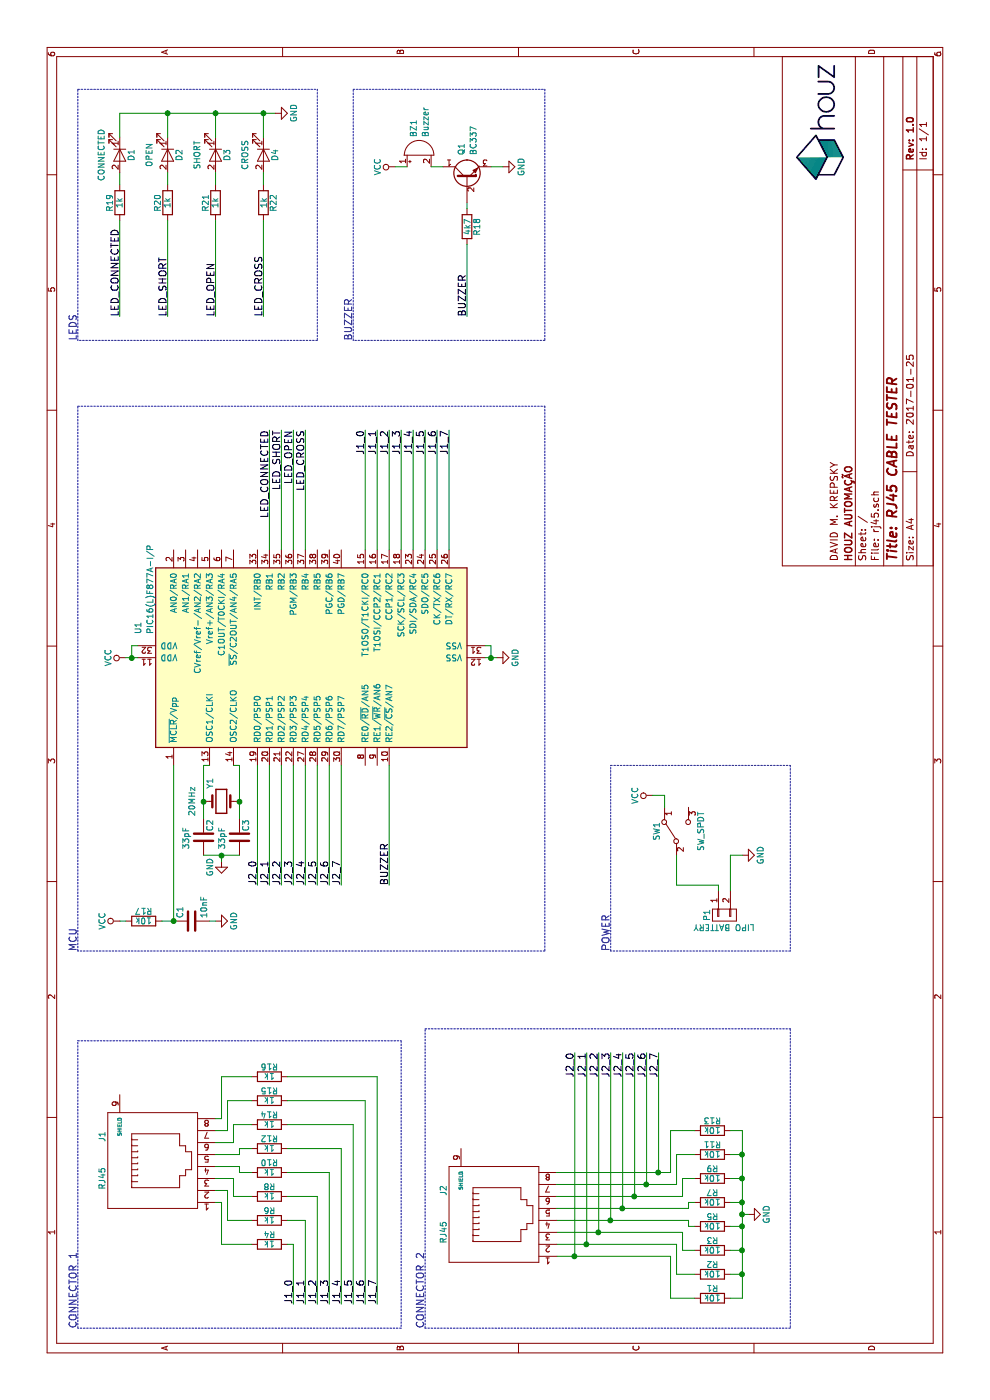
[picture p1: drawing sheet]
EESchema Schematic File Version 2
LIBS:power
LIBS:device
LIBS:transistors
LIBS:conn
LIBS:linear
LIBS:regul
LIBS:74xx
LIBS:cmos4000
LIBS:adc-dac
LIBS:memory
LIBS:xilinx
LIBS:microcontrollers
LIBS:dsp
LIBS:microchip
LIBS:analog_switches
LIBS:motorola
LIBS:texas
LIBS:intel
LIBS:audio
LIBS:interface
LIBS:digital-audio
LIBS:philips
LIBS:display
LIBS:cypress
LIBS:siliconi
LIBS:opto
LIBS:atmel
LIBS:contrib
LIBS:valves
LIBS:microchip_pic16mcu
LIBS:diode
LIBS:switches
LIBS:rj45-cache
EELAYER 25 0
EELAYER END
$Descr A4 11693 8268
encoding utf-8
Sheet 1 1
Title "RJ45 CABLE TESTER"
Date "2017-01-25"
Rev "1.0"
Comp "HOUZ AUTOMAÇÃO"
Comment1 "DAVID M. KREPSKY"
Comment2 ""
Comment3 ""
Comment4 ""
$EndDescr
$Comp
L RJ45 J1
U 1 1
P 2000 1350
F 0 "J1" H 2200 1850 50  0000 C CNN
F 1 "RJ45" H 1850 1850 50  0000 C CNN
F 2 "" H 2000 1350 50  0000 C CNN
F 3 "" H 2000 1350 50  0000 C CNN
	1    2000 1350
	1    0    0    -1  
$EndComp
$Comp
L PIC16(L)F877A-I/P U1
U 1 1
P 6200 2550
F 0 "U1" H 6400 3950 50  0000 L CNN
F 1 "PIC16(L)F877A-I/P" H 6400 3850 50  0000 L CNN
F 2 "" H 6200 2550 50  0000 C CIN
F 3 "" H 6200 2550 50  0000 C CNN
	1    6200 2550
	1    0    0    -1  
$EndComp
$Comp
L LED D3
U 1 1
P 10400 1800
F 0 "D3" H 10400 1900 50  0000 C CNN
F 1 "SHORT" H 10400 1650 50  0000 C CNN
F 2 "" H 10400 1800 50  0000 C CNN
F 3 "" H 10400 1800 50  0000 C CNN
	1    10400 1800
	-1   0    0    1   
$EndComp
$Comp
L LED D2
U 1 1
P 10400 1400
F 0 "D2" H 10400 1500 50  0000 C CNN
F 1 "OPEN" H 10400 1250 50  0000 C CNN
F 2 "" H 10400 1400 50  0000 C CNN
F 3 "" H 10400 1400 50  0000 C CNN
	1    10400 1400
	-1   0    0    1   
$EndComp
$Comp
L LED D1
U 1 1
P 10400 1000
F 0 "D1" H 10400 1100 50  0000 C CNN
F 1 "CONNECTED" H 10400 850 50  0000 C CNN
F 2 "" H 10400 1000 50  0000 C CNN
F 3 "" H 10400 1000 50  0000 C CNN
	1    10400 1000
	-1   0    0    1   
$EndComp
$Comp
L CONN_01X02 P1
U 1 1
P 4050 6050
F 0 "P1" H 4050 6200 50  0000 C CNN
F 1 "LIPO BATTERY" V 4150 6050 50  0000 C CNN
F 2 "" H 4050 6050 50  0000 C CNN
F 3 "" H 4050 6050 50  0000 C CNN
	1    4050 6050
	-1   0    0    -1  
$EndComp
$Comp
L R R21
U 1 1
P 10000 1800
F 0 "R21" V 10080 1800 50  0000 C CNN
F 1 "1k" V 10000 1800 50  0000 C CNN
F 2 "" V 9930 1800 50  0000 C CNN
F 3 "" H 10000 1800 50  0000 C CNN
	1    10000 1800
	0    -1   -1   0   
$EndComp
$Comp
L R R20
U 1 1
P 10000 1400
F 0 "R20" V 10080 1400 50  0000 C CNN
F 1 "1k" V 10000 1400 50  0000 C CNN
F 2 "" V 9930 1400 50  0000 C CNN
F 3 "" H 10000 1400 50  0000 C CNN
	1    10000 1400
	0    -1   -1   0   
$EndComp
$Comp
L R R19
U 1 1
P 10000 1000
F 0 "R19" V 10080 1000 50  0000 C CNN
F 1 "1k" V 10000 1000 50  0000 C CNN
F 2 "" V 9930 1000 50  0000 C CNN
F 3 "" H 10000 1000 50  0000 C CNN
	1    10000 1000
	0    -1   -1   0   
$EndComp
$Comp
L R R6
U 1 1
P 1500 2250
F 0 "R6" V 1580 2250 50  0000 C CNN
F 1 "1k" V 1500 2250 50  0000 C CNN
F 2 "" V 1430 2250 50  0000 C CNN
F 3 "" H 1500 2250 50  0000 C CNN
	1    1500 2250
	1    0    0    -1  
$EndComp
$Comp
L R R8
U 1 1
P 1700 2250
F 0 "R8" V 1780 2250 50  0000 C CNN
F 1 "1k" V 1700 2250 50  0000 C CNN
F 2 "" V 1630 2250 50  0000 C CNN
F 3 "" H 1700 2250 50  0000 C CNN
	1    1700 2250
	1    0    0    -1  
$EndComp
$Comp
L R R10
U 1 1
P 1900 2250
F 0 "R10" V 1980 2250 50  0000 C CNN
F 1 "1k" V 1900 2250 50  0000 C CNN
F 2 "" V 1830 2250 50  0000 C CNN
F 3 "" H 1900 2250 50  0000 C CNN
	1    1900 2250
	1    0    0    -1  
$EndComp
$Comp
L R R12
U 1 1
P 2100 2250
F 0 "R12" V 2180 2250 50  0000 C CNN
F 1 "1k" V 2100 2250 50  0000 C CNN
F 2 "" V 2030 2250 50  0000 C CNN
F 3 "" H 2100 2250 50  0000 C CNN
	1    2100 2250
	1    0    0    -1  
$EndComp
$Comp
L R R14
U 1 1
P 2300 2250
F 0 "R14" V 2380 2250 50  0000 C CNN
F 1 "1k" V 2300 2250 50  0000 C CNN
F 2 "" V 2230 2250 50  0000 C CNN
F 3 "" H 2300 2250 50  0000 C CNN
	1    2300 2250
	1    0    0    -1  
$EndComp
$Comp
L R R15
U 1 1
P 2500 2250
F 0 "R15" V 2580 2250 50  0000 C CNN
F 1 "1k" V 2500 2250 50  0000 C CNN
F 2 "" V 2430 2250 50  0000 C CNN
F 3 "" H 2500 2250 50  0000 C CNN
	1    2500 2250
	1    0    0    -1  
$EndComp
$Comp
L R R16
U 1 1
P 2700 2250
F 0 "R16" V 2780 2250 50  0000 C CNN
F 1 "1k" V 2700 2250 50  0000 C CNN
F 2 "" V 2630 2250 50  0000 C CNN
F 3 "" H 2700 2250 50  0000 C CNN
	1    2700 2250
	1    0    0    -1  
$EndComp
$Comp
L R R4
U 1 1
P 1300 2250
F 0 "R4" V 1380 2250 50  0000 C CNN
F 1 "1k" V 1300 2250 50  0000 C CNN
F 2 "" V 1230 2250 50  0000 C CNN
F 3 "" H 1300 2250 50  0000 C CNN
	1    1300 2250
	1    0    0    -1  
$EndComp
$Comp
L Q_NPN_CBE Q1
U 1 1
P 10200 3900
F 0 "Q1" H 10400 3950 50  0000 L CNN
F 1 "BC337" H 10400 3850 50  0000 L CNN
F 2 "" H 10400 4000 50  0000 C CNN
F 3 "" H 10200 3900 50  0000 C CNN
	1    10200 3900
	1    0    0    -1  
$EndComp
$Comp
L Buzzer BZ1
U 1 1
P 10400 3500
F 0 "BZ1" H 10550 3550 50  0000 L CNN
F 1 "Buzzer" H 10550 3450 50  0000 L CNN
F 2 "" V 10375 3600 50  0000 C CNN
F 3 "" V 10375 3600 50  0000 C CNN
	1    10400 3500
	1    0    0    -1  
$EndComp
$Comp
L R R18
U 1 1
P 9800 3900
F 0 "R18" V 9880 3900 50  0000 C CNN
F 1 "4k7" V 9800 3900 50  0000 C CNN
F 2 "" V 9730 3900 50  0000 C CNN
F 3 "" H 9800 3900 50  0000 C CNN
	1    9800 3900
	0    1    1    0   
$EndComp
Text Label 800  2450 0    60   ~ 0
J1_0
Text Label 800  2550 0    60   ~ 0
J1_1
Text Label 800  2650 0    60   ~ 0
J1_2
Text Label 800  2750 0    60   ~ 0
J1_3
Text Label 800  2850 0    60   ~ 0
J1_4
Text Label 800  2950 0    60   ~ 0
J1_5
Text Label 800  3050 0    60   ~ 0
J1_6
Text Label 800  3150 0    60   ~ 0
J1_7
$Comp
L RJ45 J2
U 1 1
P 1550 4200
F 0 "J2" H 1750 4700 50  0000 C CNN
F 1 "RJ45" H 1400 4700 50  0000 C CNN
F 2 "" H 1550 4200 50  0000 C CNN
F 3 "" H 1550 4200 50  0000 C CNN
	1    1550 4200
	1    0    0    -1  
$EndComp
$Comp
L R R2
U 1 1
P 1050 5950
F 0 "R2" V 1130 5950 50  0000 C CNN
F 1 "10k" V 1050 5950 50  0000 C CNN
F 2 "" V 980 5950 50  0000 C CNN
F 3 "" H 1050 5950 50  0000 C CNN
	1    1050 5950
	1    0    0    -1  
$EndComp
$Comp
L R R3
U 1 1
P 1250 5950
F 0 "R3" V 1330 5950 50  0000 C CNN
F 1 "10k" V 1250 5950 50  0000 C CNN
F 2 "" V 1180 5950 50  0000 C CNN
F 3 "" H 1250 5950 50  0000 C CNN
	1    1250 5950
	1    0    0    -1  
$EndComp
$Comp
L R R5
U 1 1
P 1450 5950
F 0 "R5" V 1530 5950 50  0000 C CNN
F 1 "10k" V 1450 5950 50  0000 C CNN
F 2 "" V 1380 5950 50  0000 C CNN
F 3 "" H 1450 5950 50  0000 C CNN
	1    1450 5950
	1    0    0    -1  
$EndComp
$Comp
L R R7
U 1 1
P 1650 5950
F 0 "R7" V 1730 5950 50  0000 C CNN
F 1 "10k" V 1650 5950 50  0000 C CNN
F 2 "" V 1580 5950 50  0000 C CNN
F 3 "" H 1650 5950 50  0000 C CNN
	1    1650 5950
	1    0    0    -1  
$EndComp
$Comp
L R R9
U 1 1
P 1850 5950
F 0 "R9" V 1930 5950 50  0000 C CNN
F 1 "10k" V 1850 5950 50  0000 C CNN
F 2 "" V 1780 5950 50  0000 C CNN
F 3 "" H 1850 5950 50  0000 C CNN
	1    1850 5950
	1    0    0    -1  
$EndComp
$Comp
L R R11
U 1 1
P 2050 5950
F 0 "R11" V 2130 5950 50  0000 C CNN
F 1 "10k" V 2050 5950 50  0000 C CNN
F 2 "" V 1980 5950 50  0000 C CNN
F 3 "" H 2050 5950 50  0000 C CNN
	1    2050 5950
	1    0    0    -1  
$EndComp
$Comp
L R R13
U 1 1
P 2250 5950
F 0 "R13" V 2330 5950 50  0000 C CNN
F 1 "10k" V 2250 5950 50  0000 C CNN
F 2 "" V 2180 5950 50  0000 C CNN
F 3 "" H 2250 5950 50  0000 C CNN
	1    2250 5950
	1    0    0    -1  
$EndComp
$Comp
L R R1
U 1 1
P 850 5950
F 0 "R1" V 930 5950 50  0000 C CNN
F 1 "10k" V 850 5950 50  0000 C CNN
F 2 "" V 780 5950 50  0000 C CNN
F 3 "" H 850 5950 50  0000 C CNN
	1    850  5950
	1    0    0    -1  
$EndComp
$Comp
L GND #PWR1
U 1 1
P 1550 6250
F 0 "#PWR1" H 1550 6000 50  0001 C CNN
F 1 "GND" H 1550 6100 50  0000 C CNN
F 2 "" H 1550 6250 50  0000 C CNN
F 3 "" H 1550 6250 50  0000 C CNN
	1    1550 6250
	1    0    0    -1  
$EndComp
Text Label 2900 4800 2    60   ~ 0
J2_0
Text Label 2900 4900 2    60   ~ 0
J2_1
Text Label 2900 5000 2    60   ~ 0
J2_2
Text Label 2900 5100 2    60   ~ 0
J2_3
Text Label 2900 5200 2    60   ~ 0
J2_4
Text Label 2900 5300 2    60   ~ 0
J2_5
Text Label 2900 5400 2    60   ~ 0
J2_6
Text Label 2900 5500 2    60   ~ 0
J2_7
$Comp
L GND #PWR5
U 1 1
P 4550 6200
F 0 "#PWR5" H 4550 5950 50  0001 C CNN
F 1 "GND" H 4550 6050 50  0000 C CNN
F 2 "" H 4550 6200 50  0000 C CNN
F 3 "" H 4550 6200 50  0000 C CNN
	1    4550 6200
	-1   0    0    -1  
$EndComp
$Comp
L VCC #PWR6
U 1 1
P 5050 5450
F 0 "#PWR6" H 5050 5300 50  0001 C CNN
F 1 "VCC" H 5050 5600 50  0000 C CNN
F 2 "" H 5050 5450 50  0000 C CNN
F 3 "" H 5050 5450 50  0000 C CNN
	1    5050 5450
	-1   0    0    -1  
$EndComp
$Comp
L VCC #PWR7
U 1 1
P 6200 1050
F 0 "#PWR7" H 6200 900 50  0001 C CNN
F 1 "VCC" H 6200 1200 50  0000 C CNN
F 2 "" H 6200 1050 50  0000 C CNN
F 3 "" H 6200 1050 50  0000 C CNN
	1    6200 1050
	1    0    0    -1  
$EndComp
$Comp
L GND #PWR8
U 1 1
P 6200 4150
F 0 "#PWR8" H 6200 3900 50  0001 C CNN
F 1 "GND" H 6200 4000 50  0000 C CNN
F 2 "" H 6200 4150 50  0000 C CNN
F 3 "" H 6200 4150 50  0000 C CNN
	1    6200 4150
	1    0    0    -1  
$EndComp
Wire Wire Line
	1200 4650 1200 4800
Wire Wire Line
	1200 4800 1200 5600
Wire Wire Line
	1200 5600 850  5600
Wire Wire Line
	850  5600 850  5800
Wire Wire Line
	1300 4650 1300 4900
Wire Wire Line
	1300 4900 1300 5650
Wire Wire Line
	1300 5650 1050 5650
Wire Wire Line
	1050 5650 1050 5800
Wire Wire Line
	1250 5800 1250 5700
Wire Wire Line
	1400 5700 1250 5700
Wire Wire Line
	1400 4650 1400 5000
Wire Wire Line
	1400 5000 1400 5700
Wire Wire Line
	1450 5800 1450 5750
Wire Wire Line
	1500 5750 1450 5750
Wire Wire Line
	1500 4650 1500 5100
Wire Wire Line
	1500 5100 1500 5750
Wire Wire Line
	1850 5800 1850 5700
Wire Wire Line
	1700 5700 1850 5700
Wire Wire Line
	1700 4650 1700 5300
Wire Wire Line
	1700 5300 1700 5700
Wire Wire Line
	1800 4650 1800 5400
Wire Wire Line
	1800 5400 1800 5650
Wire Wire Line
	1800 5650 2050 5650
Wire Wire Line
	2050 5650 2050 5800
Wire Wire Line
	1900 4650 1900 5500
Wire Wire Line
	1900 5500 1900 5600
Wire Wire Line
	1900 5600 2250 5600
Wire Wire Line
	2250 5600 2250 5800
Wire Wire Line
	850  6100 850  6200
Wire Wire Line
	850  6200 1050 6200
Wire Wire Line
	1050 6200 1250 6200
Wire Wire Line
	1250 6200 1450 6200
Wire Wire Line
	1450 6200 1550 6200
Wire Wire Line
	1550 6200 1650 6200
Wire Wire Line
	1650 6200 1850 6200
Wire Wire Line
	1850 6200 2050 6200
Wire Wire Line
	2050 6200 2250 6200
Wire Wire Line
	1050 6100 1050 6200
Connection ~ 1050 6200
Wire Wire Line
	1250 6100 1250 6200
Connection ~ 1250 6200
Wire Wire Line
	1450 6100 1450 6200
Connection ~ 1450 6200
Wire Wire Line
	1650 6200 1650 6100
Connection ~ 1550 6200
Wire Wire Line
	1550 6250 1550 6200
Wire Wire Line
	1850 6200 1850 6100
Connection ~ 1650 6200
Wire Wire Line
	2050 6200 2050 6100
Connection ~ 1850 6200
Wire Wire Line
	2250 6200 2250 6100
Connection ~ 2050 6200
Wire Wire Line
	1600 4650 1600 5200
Wire Wire Line
	1600 5200 1600 5750
Wire Wire Line
	1600 5750 1650 5750
Wire Wire Line
	1650 5750 1650 5800
Wire Wire Line
	1900 5500 2900 5500
Connection ~ 1900 5500
Wire Wire Line
	1800 5400 2900 5400
Connection ~ 1800 5400
Wire Wire Line
	1700 5300 2900 5300
Connection ~ 1700 5300
Wire Wire Line
	1600 5200 2900 5200
Connection ~ 1600 5200
Wire Wire Line
	1500 5100 2900 5100
Connection ~ 1500 5100
Wire Wire Line
	1400 5000 2900 5000
Connection ~ 1400 5000
Wire Wire Line
	1300 4900 2900 4900
Connection ~ 1300 4900
Wire Wire Line
	1200 4800 2900 4800
Connection ~ 1200 4800
Wire Wire Line
	10150 1800 10250 1800
Wire Wire Line
	10150 1400 10250 1400
Wire Wire Line
	10150 1000 10250 1000
Wire Wire Line
	10750 1800 10550 1800
Wire Wire Line
	10550 1400 10750 1400
Wire Wire Line
	10550 1000 10750 1000
Wire Wire Line
	6200 1050 6200 1100
Wire Wire Line
	6200 1100 6200 1150
Wire Wire Line
	6200 1100 6300 1100
Wire Wire Line
	6300 1100 6300 1150
Connection ~ 6200 1100
Wire Wire Line
	6200 4050 6200 4100
Wire Wire Line
	6200 4100 6200 4150
Wire Wire Line
	6300 4050 6300 4100
Wire Wire Line
	6300 4100 6200 4100
Connection ~ 6200 4100
Wire Wire Line
	5300 2150 4300 2150
Wire Wire Line
	5300 2250 4300 2250
Wire Wire Line
	5300 2350 4300 2350
Wire Wire Line
	5300 2450 4300 2450
Wire Wire Line
	5300 2550 4300 2550
Wire Wire Line
	5300 2650 4300 2650
Wire Wire Line
	5300 2750 4300 2750
Wire Wire Line
	5300 2850 4300 2850
Wire Wire Line
	7100 3050 8100 3050
Wire Wire Line
	7100 3150 8100 3150
Wire Wire Line
	7100 3250 8100 3250
Wire Wire Line
	7100 3350 8100 3350
Wire Wire Line
	7100 3450 8100 3450
Wire Wire Line
	7100 3550 8100 3550
Wire Wire Line
	7100 3650 8100 3650
Wire Wire Line
	7100 3750 8100 3750
Text Label 8100 3050 2    60   ~ 0
J1_0
Text Label 8100 3150 2    60   ~ 0
J1_1
Text Label 8100 3250 2    60   ~ 0
J1_2
Text Label 8100 3350 2    60   ~ 0
J1_3
Text Label 8100 3450 2    60   ~ 0
J1_4
Text Label 8100 3550 2    60   ~ 0
J1_5
Text Label 8100 3650 2    60   ~ 0
J1_6
Text Label 8100 3750 2    60   ~ 0
J1_7
Text Label 4300 2150 0    60   ~ 0
J2_0
Text Label 4300 2250 0    60   ~ 0
J2_1
Text Label 4300 2350 0    60   ~ 0
J2_2
Text Label 4300 2450 0    60   ~ 0
J2_3
Text Label 4300 2550 0    60   ~ 0
J2_4
Text Label 4300 2650 0    60   ~ 0
J2_5
Text Label 4300 2750 0    60   ~ 0
J2_6
Text Label 4300 2850 0    60   ~ 0
J2_7
Wire Wire Line
	10300 3600 10300 3700
Wire Wire Line
	9950 3900 10000 3900
$Comp
L GND #PWR10
U 1 1
P 10300 4200
F 0 "#PWR10" H 10300 3950 50  0001 C CNN
F 1 "GND" H 10300 4050 50  0000 C CNN
F 2 "" H 10300 4200 50  0000 C CNN
F 3 "" H 10300 4200 50  0000 C CNN
	1    10300 4200
	1    0    0    -1  
$EndComp
Wire Wire Line
	10300 4100 10300 4200
$Comp
L VCC #PWR9
U 1 1
P 10300 3300
F 0 "#PWR9" H 10300 3150 50  0001 C CNN
F 1 "VCC" H 10300 3450 50  0000 C CNN
F 2 "" H 10300 3300 50  0000 C CNN
F 3 "" H 10300 3300 50  0000 C CNN
	1    10300 3300
	1    0    0    -1  
$EndComp
Wire Wire Line
	9650 3900 9050 3900
Text Label 9050 3900 0    60   ~ 0
BUZZER
$Comp
L R R22
U 1 1
P 10000 2200
F 0 "R22" V 10080 2200 50  0000 C CNN
F 1 "1k" V 10000 2200 50  0000 C CNN
F 2 "" V 9930 2200 50  0000 C CNN
F 3 "" H 10000 2200 50  0000 C CNN
	1    10000 2200
	0    1    1    0   
$EndComp
$Comp
L LED D4
U 1 1
P 10400 2200
F 0 "D4" H 10400 2300 50  0000 C CNN
F 1 "CROSS" H 10400 2050 50  0000 C CNN
F 2 "" H 10400 2200 50  0000 C CNN
F 3 "" H 10400 2200 50  0000 C CNN
	1    10400 2200
	-1   0    0    1   
$EndComp
Wire Wire Line
	10250 2200 10150 2200
Wire Wire Line
	10750 2200 10550 2200
Wire Wire Line
	1300 2100 1300 1850
Wire Wire Line
	1300 1850 1650 1850
Wire Wire Line
	1650 1850 1650 1800
Wire Wire Line
	1500 2100 1500 1900
Wire Wire Line
	1500 1900 1750 1900
Wire Wire Line
	1750 1900 1750 1800
Wire Wire Line
	1700 2100 1700 1950
Wire Wire Line
	1700 1950 1850 1950
Wire Wire Line
	1850 1950 1850 1800
Wire Wire Line
	1900 2100 1900 2000
Wire Wire Line
	1900 2000 1950 2000
Wire Wire Line
	1950 2000 1950 1800
Wire Wire Line
	2100 2100 2100 2000
Wire Wire Line
	2100 2000 2050 2000
Wire Wire Line
	2050 2000 2050 1800
Wire Wire Line
	2300 2100 2300 1950
Wire Wire Line
	2300 1950 2150 1950
Wire Wire Line
	2150 1950 2150 1800
Wire Wire Line
	2250 1800 2250 1900
Wire Wire Line
	2250 1900 2500 1900
Wire Wire Line
	2500 1900 2500 2100
Wire Wire Line
	2350 1800 2350 1850
Wire Wire Line
	2350 1850 2700 1850
Wire Wire Line
	2700 1850 2700 2100
Wire Wire Line
	1300 2400 1300 2450
Wire Wire Line
	1300 2450 800  2450
Wire Wire Line
	1500 2400 1500 2550
Wire Wire Line
	1500 2550 800  2550
Wire Wire Line
	1700 2400 1700 2650
Wire Wire Line
	1700 2650 800  2650
Wire Wire Line
	1900 2400 1900 2750
Wire Wire Line
	1900 2750 800  2750
Wire Wire Line
	2100 2400 2100 2850
Wire Wire Line
	2100 2850 800  2850
Wire Wire Line
	2300 2400 2300 2950
Wire Wire Line
	2300 2950 800  2950
Wire Wire Line
	2500 2400 2500 3050
Wire Wire Line
	2500 3050 800  3050
Wire Wire Line
	2700 2400 2700 3150
Wire Wire Line
	2700 3150 800  3150
$Comp
L SW_SPDT SW1
U 1 1
P 4750 5650
F 0 "SW1" H 4750 5820 50  0000 C CNN
F 1 "SW_SPDT" H 4750 5450 50  0000 C CNN
F 2 "" H 4750 5650 50  0000 C CNN
F 3 "" H 4750 5650 50  0000 C CNN
	1    4750 5650
	1    0    0    -1  
$EndComp
Wire Wire Line
	4250 6000 4300 6000
Wire Wire Line
	4300 6000 4300 5650
Wire Wire Line
	4300 5650 4550 5650
Wire Wire Line
	5300 3250 4300 3250
Text Label 4300 3250 0    60   ~ 0
BUZZER
Wire Wire Line
	5050 5450 5050 5550
Wire Wire Line
	5050 5550 4950 5550
Wire Wire Line
	4250 6100 4550 6100
Wire Wire Line
	4550 6100 4550 6200
$Comp
L R R17
U 1 1
P 4000 1200
F 0 "R17" V 4080 1200 50  0000 C CNN
F 1 "10k" V 4000 1200 50  0000 C CNN
F 2 "" V 3930 1200 50  0000 C CNN
F 3 "" H 4000 1200 50  0000 C CNN
	1    4000 1200
	1    0    0    -1  
$EndComp
Wire Wire Line
	4000 1450 5300 1450
$Comp
L C C1
U 1 1
P 4000 1600
F 0 "C1" H 4025 1700 50  0000 L CNN
F 1 "10nF" H 4025 1500 50  0000 L CNN
F 2 "" H 4038 1450 50  0000 C CNN
F 3 "" H 4000 1600 50  0000 C CNN
	1    4000 1600
	1    0    0    -1  
$EndComp
Wire Wire Line
	4000 1450 4000 1350
Connection ~ 4000 1450
$Comp
L Crystal Y1
U 1 1
P 5000 1850
F 0 "Y1" V 4900 2000 50  0000 C CNN
F 1 "20MHz" V 4750 1850 50  0000 C CNN
F 2 "" H 5000 1850 50  0000 C CNN
F 3 "" H 5000 1850 50  0000 C CNN
	1    5000 1850
	0    1    1    0   
$EndComp
Wire Wire Line
	4850 1700 5000 1700
Wire Wire Line
	5000 1700 5300 1700
Wire Wire Line
	5300 1700 5300 1750
Wire Wire Line
	4850 2000 5000 2000
Wire Wire Line
	5000 2000 5300 2000
Wire Wire Line
	5300 2000 5300 1950
$Comp
L C C2
U 1 1
P 4700 1700
F 0 "C2" V 4750 1750 50  0000 L CNN
F 1 "33pF" V 4550 1600 50  0000 L CNN
F 2 "" H 4738 1550 50  0000 C CNN
F 3 "" H 4700 1700 50  0000 C CNN
	1    4700 1700
	0    1    1    0   
$EndComp
Connection ~ 5000 1700
$Comp
L C C3
U 1 1
P 4700 2000
F 0 "C3" V 4750 2050 50  0000 L CNN
F 1 "33pF" V 4550 1900 50  0000 L CNN
F 2 "" H 4738 1850 50  0000 C CNN
F 3 "" H 4700 2000 50  0000 C CNN
	1    4700 2000
	0    1    1    0   
$EndComp
Connection ~ 5000 2000
$Comp
L GND #PWR4
U 1 1
P 4500 1850
F 0 "#PWR4" H 4500 1600 50  0001 C CNN
F 1 "GND" V 4400 1800 50  0000 C CNN
F 2 "" H 4500 1850 50  0000 C CNN
F 3 "" H 4500 1850 50  0000 C CNN
	1    4500 1850
	0    1    1    0   
$EndComp
Wire Wire Line
	4550 1700 4550 1850
Wire Wire Line
	4550 1850 4550 2000
Wire Wire Line
	4500 1850 4550 1850
Connection ~ 4550 1850
$Comp
L GND #PWR3
U 1 1
P 4000 1800
F 0 "#PWR3" H 4000 1550 50  0001 C CNN
F 1 "GND" H 4000 1650 50  0000 C CNN
F 2 "" H 4000 1800 50  0000 C CNN
F 3 "" H 4000 1800 50  0000 C CNN
	1    4000 1800
	1    0    0    -1  
$EndComp
Wire Wire Line
	4000 1800 4000 1750
$Comp
L VCC #PWR2
U 1 1
P 4000 1000
F 0 "#PWR2" H 4000 850 50  0001 C CNN
F 1 "VCC" H 4000 1150 50  0000 C CNN
F 2 "" H 4000 1000 50  0000 C CNN
F 3 "" H 4000 1000 50  0000 C CNN
	1    4000 1000
	1    0    0    -1  
$EndComp
Wire Wire Line
	4000 1000 4000 1050
Wire Wire Line
	10300 3300 10300 3400
Wire Wire Line
	7100 2550 8100 2550
Wire Wire Line
	7100 2450 8100 2450
Wire Wire Line
	7100 2350 8100 2350
Wire Wire Line
	7100 2250 8100 2250
Wire Wire Line
	10750 1000 10750 1400
Wire Wire Line
	10750 1400 10750 1800
Wire Wire Line
	10750 1800 10750 2200
Wire Wire Line
	10750 2200 10750 2300
Connection ~ 10750 1400
Connection ~ 10750 1800
$Comp
L GND #PWR11
U 1 1
P 10750 2300
F 0 "#PWR11" H 10750 2050 50  0001 C CNN
F 1 "GND" H 10750 2150 50  0000 C CNN
F 2 "" H 10750 2300 50  0000 C CNN
F 3 "" H 10750 2300 50  0000 C CNN
	1    10750 2300
	1    0    0    -1  
$EndComp
Connection ~ 10750 2200
Wire Wire Line
	9850 1000 9050 1000
Wire Wire Line
	9850 1400 9050 1400
Wire Wire Line
	9850 1800 9050 1800
Wire Wire Line
	9850 2200 9050 2200
Text Label 8100 2250 2    60   ~ 0
LED_CONNECTED
Text Label 8100 2350 2    60   ~ 0
LED_SHORT
Text Label 8100 2450 2    60   ~ 0
LED_OPEN
Text Label 8100 2550 2    60   ~ 0
LED_CROSS
Text Label 9050 1000 0    60   ~ 0
LED_CONNECTED
Text Label 9050 1400 0    60   ~ 0
LED_SHORT
Text Label 9050 1800 0    60   ~ 0
LED_OPEN
Text Label 9050 2200 0    60   ~ 0
LED_CROSS
Wire Notes Line
	600  650  3000 650 
Wire Notes Line
	3000 650  3000 3350
Wire Notes Line
	3000 3350 600  3350
Wire Notes Line
	600  3350 600  650 
Wire Notes Line
	600  3550 3100 3550
Wire Notes Line
	3100 3550 3100 6600
Wire Notes Line
	3100 6600 600  6600
Wire Notes Line
	600  6600 600  3550
Text Notes 600  3550 0    60   ~ 0
CONNECTOR 2\n
Text Notes 600  650  0    60   ~ 0
CONNECTOR 1
Wire Notes Line
	3750 650  8300 650 
Wire Notes Line
	8300 650  8300 4550
Wire Notes Line
	8300 4550 3750 4550
Wire Notes Line
	3750 4550 3750 650 
Text Notes 3750 650  0    60   ~ 0
MCU
Wire Notes Line
	3750 5100 5300 5100
Wire Notes Line
	5300 5100 5300 6600
Wire Notes Line
	5300 6600 3750 6600
Wire Notes Line
	3750 6600 3750 5100
Text Notes 3750 5100 0    60   ~ 0
POWER
Wire Notes Line
	8850 650  10950 650 
Wire Notes Line
	10950 650  10950 2650
Wire Notes Line
	10950 2650 8850 2650
Wire Notes Line
	8850 2650 8850 650 
Text Notes 8850 650  0    60   ~ 0
LEDS\n
Wire Notes Line
	8850 2950 10950 2950
Wire Notes Line
	10950 2950 10950 4550
Wire Notes Line
	10950 4550 8850 4550
Wire Notes Line
	8850 4550 8850 2950
Text Notes 8850 2950 0    60   ~ 0
BUZZER
$EndSCHEMATC
